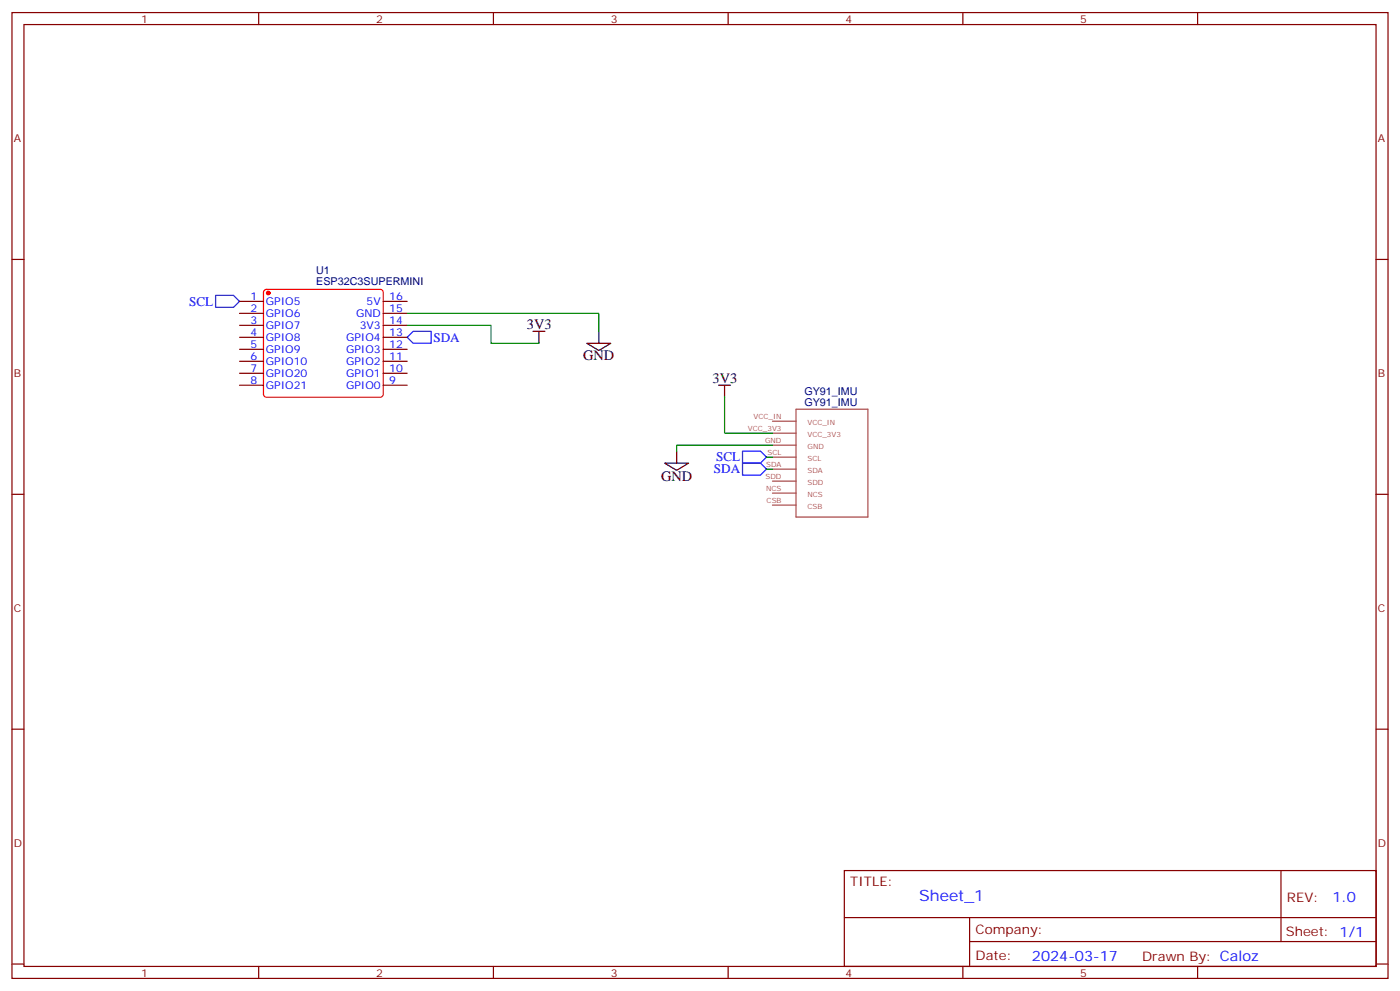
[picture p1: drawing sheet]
<svg xmlns="http://www.w3.org/2000/svg" width="412mm" height="292mm" viewBox="0 0 412 292" stroke-linecap="round" stroke-linejoin="round" font-family="sans-serif">
<g fill="none" stroke="#870000" stroke-width=".35">
<path d="M3.5 3.7h405.4v284.3h-405.4zM7.1 7.2h398.2v277.3h-398.2zM76.2 3.7v3.5M145.3 3.7v3.5M214.5 3.7v3.5M283.6 3.7v3.5M352.8 3.7v3.5M3.5 76.4h3.6M405.3 76.4h3.6M70.6 88.7h7M70.6 92.3h7M70.6 95.8h7"/>
<path d="M70.6 99.3h7M112.9 88.7h7M112.9 92.3h7M112.9 95.8h7M112.9 99.3h7M70.6 102.8h7M70.6 106.4h7M70.6 109.9h7M70.6 113.4h7M112.9 102.8h7M112.9 106.4h7M112.9 109.9h7"/>
<path d="M112.9 113.4h7M3.5 145.5h3.6M405.3 145.5h3.6M3.5 214.7h3.6M405.3 214.7h3.6M248.7 256.3h156.6v28.2h-156.6zM377.3 256.3v20.9M248.7 270.1h156.5M285.6 277.2h119.6M285.6 270.1v14.2M3.5 283.8h3.6M76.2 284.5v3.5"/>
<path d="M145.3 284.5v3.5M214.5 284.5v3.5M283.6 284.5v3.5M352.8 284.5v3.5M405.3 283.8h3.6"/>
</g>
<path d="M157 97.5h3.5M158.7 97.5v3.6M176.4 97.5v3.6M172.9 101.1h7l-3.5 2.1zM211.7 113.4h3.5M213.4 113.4v3.5M195.8 136.3h7l-3.5 2.2zM199.3 132.8v3.5" fill="none" stroke="#000" stroke-width=".35"/>
<path d="M63.5 87h5.3l1.8 1.7-1.8 1.8h-5.3zM119.9 99.3l1.8-1.8h5.3v3.6h-5.3zM218.7 132.8h5.3l1.8 1.8-1.8 1.7h-5.3zM218.7 136.3h5.3l1.8 1.8-1.8 1.8h-5.3z" fill="none" stroke="#00f" stroke-width=".35"/>
<path d="M227.5 127.5h7M227.5 124h7M227.5 131.1h7M227.5 138.1h7M227.5 134.6h7M234.5 120.5h21.2v31.7h-21.2zM227.5 141.6h7M227.5 145.2h7M227.5 148.7h7" fill="none" stroke="#a64a4a" stroke-width=".35"/>
<path d="M119.9 92.3h56.5v5.2M119.9 95.8h24.7v5.3h14.1M213.4 116.9v10.6h14.1M225.8 134.6h1.7M225.8 138.1h1.7M227.5 131.1h-28.2v1.7" fill="none" stroke="#008700" stroke-width=".35"/>
<path d="M77.9 85.5l.6-.3h33.5a.88 .88 0 0 1 .9 .9v30a.95 .95 0 0 1-.9 .8h-33.5a.95 .95 0 0 1-.9-.8v-30z" fill="none" stroke="#f00" stroke-width=".35"/>
<circle cx="79" cy="86.3" r=".35" fill="none" stroke="#f00" stroke-width=".71"/>
<text font-size="4.6" fill="#00f" x="270.8" y="265.3">Sheet_1</text>
<g font-size="4.2">
<text x="155.2" y="96.8">3V3</text>
<text x="171.8" y="106">GND</text>
<text x="209.9" y="112.7">3V3</text>
<text x="194.7" y="141.6">GND</text>
</g>
<g font-size="4.2" fill="#00f">
<text x="392.5" y="265.6">1.0</text>
<text x="304" y="282.9">2024-03-17</text>
</g>
<g font-size="3.9" fill="#00f">
<text x="55.7" y="90">SCL</text>
<text x="127.7" y="100.6">SDA</text>
<text x="211" y="135.8">SCL</text>
<text x="210.3" y="139.4">SDA</text>
</g>
<g font-size="3.9" fill="#800">
<text x="250.5" y="260.9">TITLE:</text>
<text x="379.1" y="265.6">REV:</text>
<text x="287.4" y="275.1">Company:</text>
<text x="378.7" y="275.7">Sheet: 1/1</text>
<text x="287.4" y="282.8">Date:</text>
<text x="336.4" y="282.8">Drawn By: Caloz</text>
</g>
<g font-size="3.2" fill="#800">
<text x="41.6" y="6.7">1</text>
<text x="110.8" y="6.7">2</text>
<text x="179.9" y="6.7">3</text>
<text x="249.1" y="6.7">4</text>
<text x="318.2" y="6.7">5</text>
<text x="4.1" y="41.8">A</text>
<text x="405.9" y="41.8">A</text>
<text x="4.1" y="110.9">B</text>
<text x="405.9" y="110.9">B</text>
<text x="4.1" y="180.1">C</text>
<text x="405.9" y="180.1">C</text>
<text x="4.1" y="249.2">D</text>
<text x="405.9" y="249.2">D</text>
<text x="41.6" y="287.5">1</text>
<text x="110.8" y="287.5">2</text>
<text x="179.9" y="287.5">3</text>
<text x="249.1" y="287.5">4</text>
<text x="318.2" y="287.5">5</text>
</g>
<g font-size="3.2" fill="#000080">
<text x="93.1" y="84">ESP32C3SUPERMINI</text>
<text x="93.1" y="80.8">U1</text>
<text x="236.9" y="119.4">GY91_IMU</text>
<text x="236.9" y="116.2">GY91_IMU</text>
</g>
<g font-size="3.2" fill="#00f">
<text x="73.8" y="88.4">1</text>
<text x="78.3" y="89.8">GPIO5</text>
<text x="108" y="89.8">5V</text>
<text x="114.7" y="88.4">16</text>
<text x="73.8" y="91.9">2</text>
<text x="73.8" y="95.4">3</text>
<text x="78.3" y="93.3">GPIO6</text>
<text x="104.9" y="93.3">GND</text>
<text x="114.7" y="95.4">14</text>
<text x="114.7" y="91.9">15</text>
<text x="73.8" y="99">4</text>
<text x="78.3" y="96.8">GPIO7</text>
<text x="78.3" y="100.4">GPIO8</text>
<text x="102" y="100.4">GPIO4</text>
<text x="106" y="96.8">3V3</text>
<text x="114.7" y="99">13</text>
<text x="73.8" y="102.5">5</text>
<text x="73.8" y="106">6</text>
<text x="78.3" y="103.9">GPIO9</text>
<text x="78.3" y="107.4">GPIO10</text>
<text x="102" y="107.4">GPIO2</text>
<text x="102" y="103.9">GPIO3</text>
<text x="114.7" y="106">11</text>
<text x="114.7" y="102.5">12</text>
<text x="73.8" y="109.5">7</text>
<text x="73.8" y="113.1">8</text>
<text x="78.3" y="110.9">GPIO20</text>
<text x="102" y="110.9">GPIO1</text>
<text x="114.7" y="113.1">9</text>
<text x="114.7" y="109.5">10</text>
<text x="78.3" y="114.5">GPIO21</text>
<text x="102" y="114.5">GPIO0</text>
</g>
<g font-size="2.1" fill="#a54b4b">
<text x="222" y="123.3">VCC_IN</text>
<text x="237.8" y="125">VCC_IN</text>
<text x="220.3" y="126.8">VCC_3V3</text>
<text x="225.4" y="130.4">GND</text>
<text x="237.8" y="128.6">VCC_3V3</text>
<text x="225.7" y="137.4">SDA</text>
<text x="226.1" y="133.9">SCL</text>
<text x="237.8" y="132.1">GND</text>
<text x="237.8" y="135.6">SCL</text>
<text x="225.5" y="140.9">SDD</text>
<text x="237.8" y="139.2">SDA</text>
<text x="237.8" y="142.7">SDD</text>
<text x="225.7" y="144.5">NCS</text>
<text x="225.8" y="148">CSB</text>
<text x="237.8" y="146.2">NCS</text>
<text x="237.8" y="149.7">CSB</text>
</g>
</svg>
